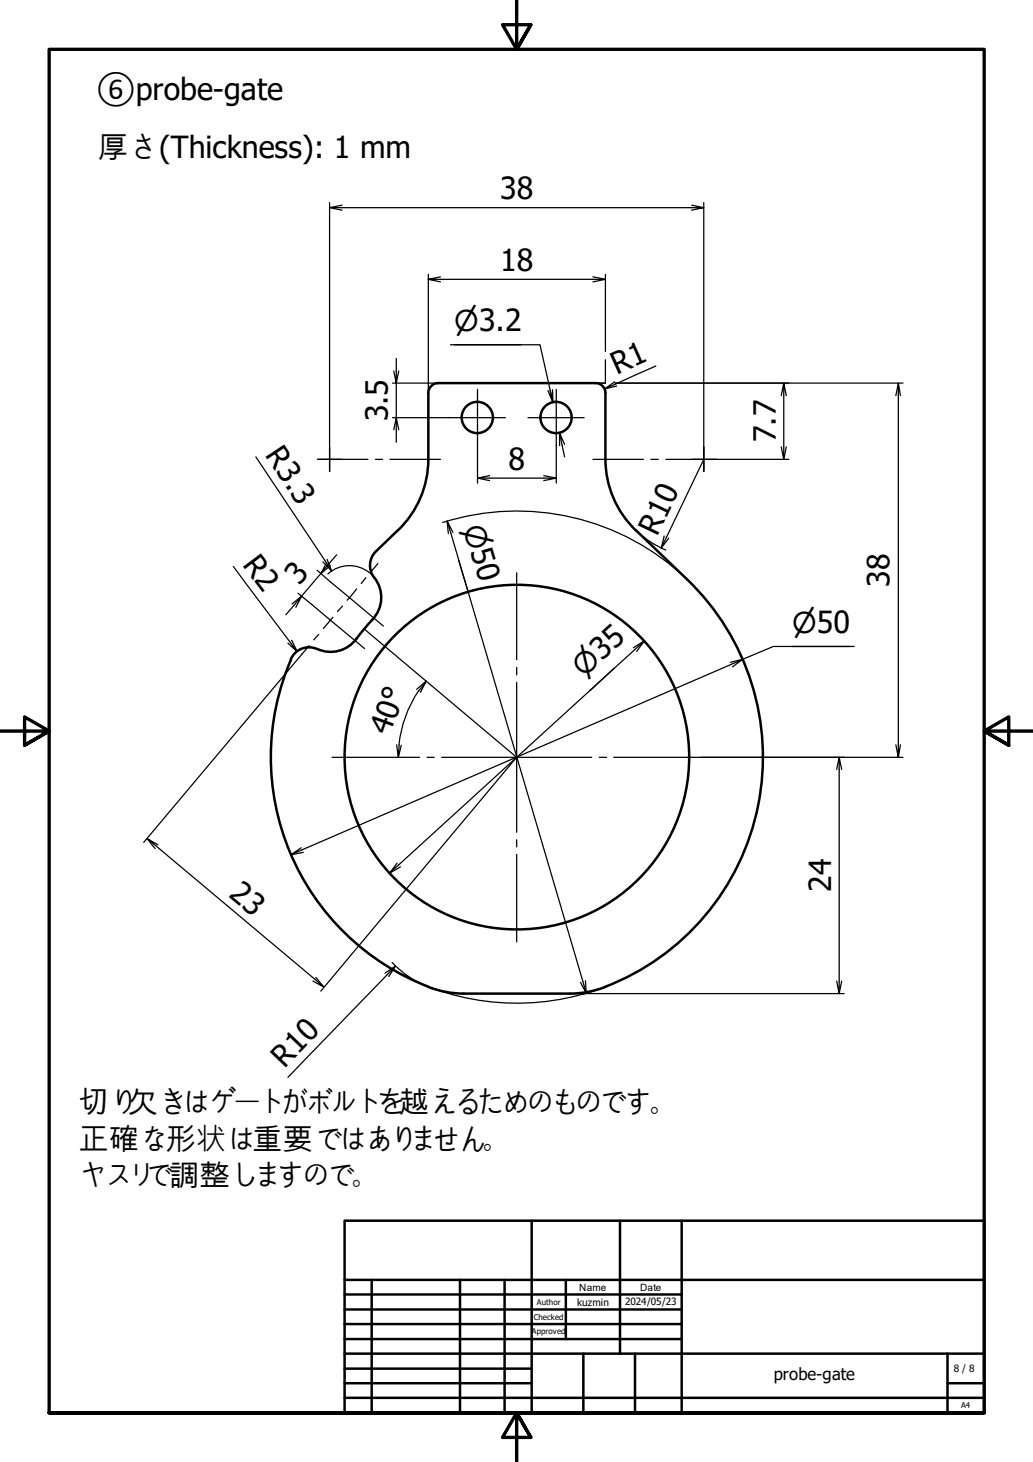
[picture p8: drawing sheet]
<svg xmlns="http://www.w3.org/2000/svg" width="210mm" height="297mm" viewBox="0 0 210 297" stroke-linecap="round" stroke-linejoin="round" font-family="sans-serif">
<!-- layer: Visible (ISO) -->
<g fill="none" stroke="#000" stroke-width=".51">
<path d="M87 79.9v13.4M89 77.8h32M89 77.8a1.99 1.99 0 0 0-2 2M121 77.8a1.99 1.99 0 0 1 2 2M123 79.9v13.4M87 93.3a20 20 0 0 1-6.1 14.4l-4.4 4.3M123 93.3a20 20 0 0 0 6.2 14.4l10.4 10M76.1 117.4a6.5 6.5 0 0 1-.4 8.5M76.4 112a4 4 0 0 0-.3 5.4M139.6 117.7a50 50 0 0 1-16.6 82.8M59.2 133.9a50 50 0 0 0 27.9 66.6M64.4 131.9a4 4 0 0 0-5.3 2"/>
<path d="M75.7 125.9l-2.4 2.7a7.2 7.2 0 0 1-6.2 3.8l-1.7-.2-.9-.3M87.1 200.5a20 20 0 0 0 7.2 1.4M94.2 201.9h21.5M123 200.5a20 20 0 0 1-7.2 1.4"/>
<circle cx="97" cy="84.8" r="3.2"/>
<circle cx="113" cy="84.8" r="3.2"/>
<circle cx="105" cy="153.8" r="35"/>
</g>
<!-- layer: Border (ISO) -->
<path d="M105 0v10l-2.9-5h5.8l-2.9 5 2.9-5M0 148.5h10l-5-2.8v5.7l5-2.9-5 2.9M210 148.5h-10l5-2.8v5.7l-5-2.9 5 2.9M10 287v-277h190v277h-190h190M107.9 292l-2.9-5 2.9 5h-5.8l2.9-5v10" fill="none" stroke="#000" stroke-width=".68"/>
<!-- layer: Title (ISO) -->
<g fill="none" stroke="#000" stroke-width=".51">
<path d="M70 248h130v39h-130zM108 248v39M126 248v27M138.5 248v39M70 275h130M70 263h68.5M70 266.1h68.5M70 269h68.5M70 272.1h68.5M70 278.1h38M70 260h130M75.5 260v27"/>
<path d="M93.5 260v27M102.5 260v27M115 260v12.1M118.5 275v12M129 275v12M192.5 275v12M70 281h38M70 284h130M192.5 281h7.5"/>
</g>
<!-- layer: Sketch Geometry (ISO) -->
<path d="M74 127.8l31 26.1" fill="none" stroke="#000" stroke-width=".25"/>
<!-- layer: Center Mark (ISO) -->
<g fill="none" stroke="#000" stroke-width=".25">
<path d="M97 79.1v11.4M113 79.1v11.4M64.5 93.3h2.5h-2.5M67 90.8v2.5v-2.5M67 95.8v-2.5v2.5M69.5 93.3h-2.5h7.8M76.3 93.3h1.4M79.2 93.3h10.3M91.3 84.9h11.4M107.3 84.9h11.4M120.5 93.3h10.2M132.2 93.3h1.6"/>
<path d="M135.3 93.3h7.7h-2.5M143 90.8v2.5v-2.5M143 95.8v-2.5v2.5M145.5 93.3h-2.5h2.5M67.1 118.2l10.8 9M105 116.4v17.7M63.3 122.8l10.8 9M105 135.6v1.5M105 138.6v30.5M67.5 153.9h17.8M86.8 153.9h1.4M89.7 153.9h30.5"/>
<path d="M121.8 153.9h1.5M124.7 153.9h17.8M105 170.6v1.5M105 173.6v17.8"/>
</g>
<!-- layer: Dimension (ISO) -->
<g fill="none" stroke="#000" stroke-width=".25">
<path d="M67 42.2l2.5 .5M67 41.2v49.6M69.5 41.7l-2.5 .5h76l-2.5 .5M87 56.8l2.5 .5M87 55.7v24.2M89.5 56.2l-2.5 .6h36l-2.5 .5M120.5 56.2l2.5 .6M123 55.7v15.7M140.5 41.7l2.5 .5M143 41.2v49.6M79.8 77.8h9.2M80.5 72.8v5l-.5-2.4"/>
<path d="M81 75.4l-.5 2.4v7.1l-.5 2.4M91.5 70h18.2l2.7 11.7-.1-2.5M92.3 70h13.6M111.8 79.3l.6 2.4-1.1-2.3M123 73.1v4.7h-2M123 79.2v.7M125 77.8h58.5M125.3 78.4l-2.4 .6M133.3 74.4l-10.4 4.6 2-1.4M159.3 77.8l-.6 2.6M182.5 77.8l-.5 2.6M52 92.8l15.4 23.2-1.8-1.8"/>
<path d="M79.8 84.9h11.5M81 87.3l-.5-2.4v5M97 97.1l2.5 .5M97 90.5v7.7M99.5 96.6l-2.5 .5h16l-2.5 .5M110.5 96.6l2.5 .5M113 90.5v7.7M113.7 88v2.5M114.7 90.3l-1-2.3 1 4.8M143 93.3l-8.6 18.1 .6-2.5M145.5 93.3h14.8M159.8 80.4l-.5-2.6v15.5l-.6-2.5"/>
<path d="M159.8 90.8l-.5 2.5M183 80.4l-.5-2.6v76.1l-.5-2.6M47.4 115.1l13 17.3-1.9-1.7M64.4 115.9l2.7 2.3M66.5 113.7l.9 2.3M67.1 114.9l-1.9 1.6-3.9 4.6-1.9 1.6M68.4 112.7l-3.2 3.8 1.2-2.2M75.1 116.4a6.5 6.5 0 0 0-8.5 .2M75.2 116.5l.9 .9M89.9 106.2a50 50 0 0 1 49.7 11.5M90.8 105.9l.3 2.5M92 108.1l-1.2-2.2 28.3 95.9-1.2-2.2"/>
<path d="M93.1 113.7l2 6.4M129.5 108a20 20 0 0 0 5.8 3.8M135.9 109.3l-1.5 2.1M59.3 130.1l1.1 2.3M60.1 123.4l1.2-2.3-3.2 3.8M60.5 120.5l2.8 2.3M61.4 132.9l-32.2 38.2M86.6 138.4l-1.9 1.7M124.8 135.7l-4.9 4.6M129.4 132.4l1.5-2.2-51.7 47.2 1.5-2M130.9 130.2l-2.2 1.4M148.8 135.5l2.1-1.5-91.8 39.7 2.1-1.5"/>
<path d="M161 131.3h11.7M173.6 131.3h-16.5l-6.2 2.7-2.5 .6M80.6 151.3l.3 2.6 .2-2.6M81.5 151.4l-.6 2.5M85.1 140.3a24.1 24.1 0 0 0-4 11M85.1 140.4l1.5-2-1.2 2.3M104.9 154l-39.7 47.4M142.5 153.9h41M170.5 153.9l-.5 2.4M171 156.3l-.5-2.4v48l-.5-2.6M183 151.3l-.5 2.6M29.9 170.4l1.6 2"/>
<path d="M32.1 171.6l-2.2-1.2 35.9 30.1-2.2-1.2M58.7 172.7a50 50 0 0 0 20.1 23.7M61.6 173.2l-2.5 .5M81.4 176.1l-2.2 1.3M64.2 198.6l1.6 1.9M79 198.4l1.3-2.1-21.8 22.6M79.7 195.6a20 20 0 0 0 7.4 4.9M80.3 196.3l-2.1 1.4M80.6 197.4a50 50 0 0 0 42.4 3.1l-4.8 1.6M119 199.2l.1 2.6M171 199.3l-.5 2.6M115.7 201.9h2.4"/>
<path d="M118.6 201.9h52.9"/>
</g>
<!-- layer: Centerline (ISO) -->
<path d="M72.5 119.7l-2 2.2M74.3 117.4l-.9 1.2M76.8 114.5l-1.4 1.7M62.8 131.2l-1.4 1.7M64.8 128.9l-1 1.1M67.1 126l-1.4 1.7M67.6 125.4l-.5 .7M69.6 123.1l-1 1.1" fill="none" stroke="#000" stroke-width=".25"/>
<g font-size="6.2">
<text x="19.5" y="20.3">⑥probe-gate</text>
<text x="19.9" y="32.2">厚さ(Thickness): 1 mm</text>
<text x="101.6" y="40.5">38</text>
<text x="101.6" y="55.1">18</text>
<text x="125.3" y="76.1" transform="rotate(-24 125.3 76.1)">R1</text>
<text x="78.8" y="85.6" transform="rotate(-90 78.8 85.6)">3.5</text>
<text x="157.6" y="89.9" transform="rotate(-90 157.6 89.9)">7.7</text>
<text x="53.8" y="92.5" transform="rotate(56 53.8 92.5)">R3.3</text>
<text x="103.3" y="95.4">8</text>
<text x="133.5" y="109.1" transform="rotate(-65 133.5 109.1)">R10</text>
<text x="49.1" y="114.8" transform="rotate(53 49.1 114.8)">R2</text>
<text x="60.9" y="119" transform="rotate(-50 60.9 119)">3</text>
<text x="180.8" y="119.2" transform="rotate(-90 180.8 119.2)">38</text>
<text x="79.2" y="149.5" transform="rotate(-70 79.2 149.5)">40°</text>
<text x="46.3" y="182" transform="rotate(40 46.3 182)">23</text>
<text x="168.9" y="181.2" transform="rotate(-90 168.9 181.2)">24</text>
<text x="57.8" y="217.1" transform="rotate(-46 57.8 217.1)">R10</text>
<text x="15.9" y="226.2">切り欠きはゲートがボルトを越えるためのものです。</text>
<text x="15.9" y="233.6">正確な形状は重要ではありません。</text>
<text x="15.9" y="241">ヤスリで調整しますので。</text>
</g>
<g font-size="5.8">
<text x="92.3" y="67.3">⌀3.2</text>
<text x="94.1" y="107.2" transform="rotate(74 94.1 107.2)">⌀50</text>
<text x="161" y="128.6">⌀50</text>
<text x="118.6" y="137.7" transform="rotate(-42 118.6 137.7)">⌀35</text>
</g>
<text font-size="3.4" x="157.2" y="280.4">probe-gate</text>
<g font-size="2">
<text x="117.7" y="262.2">Name</text>
<text x="130" y="262.2">Date</text>
<text x="117.3" y="265.3">kuzmin</text>
<text x="127" y="265.1">2024/05/23</text>
<text x="193.8" y="278.7">8 / 8</text>
</g>
<g font-size="1.6">
<text x="108.5" y="268.2">Checked</text>
<text x="109.1" y="265.1">Author</text>
<text x="108" y="271">Approved</text>
<text x="195.3" y="286.1">A4</text>
</g>
</svg>
